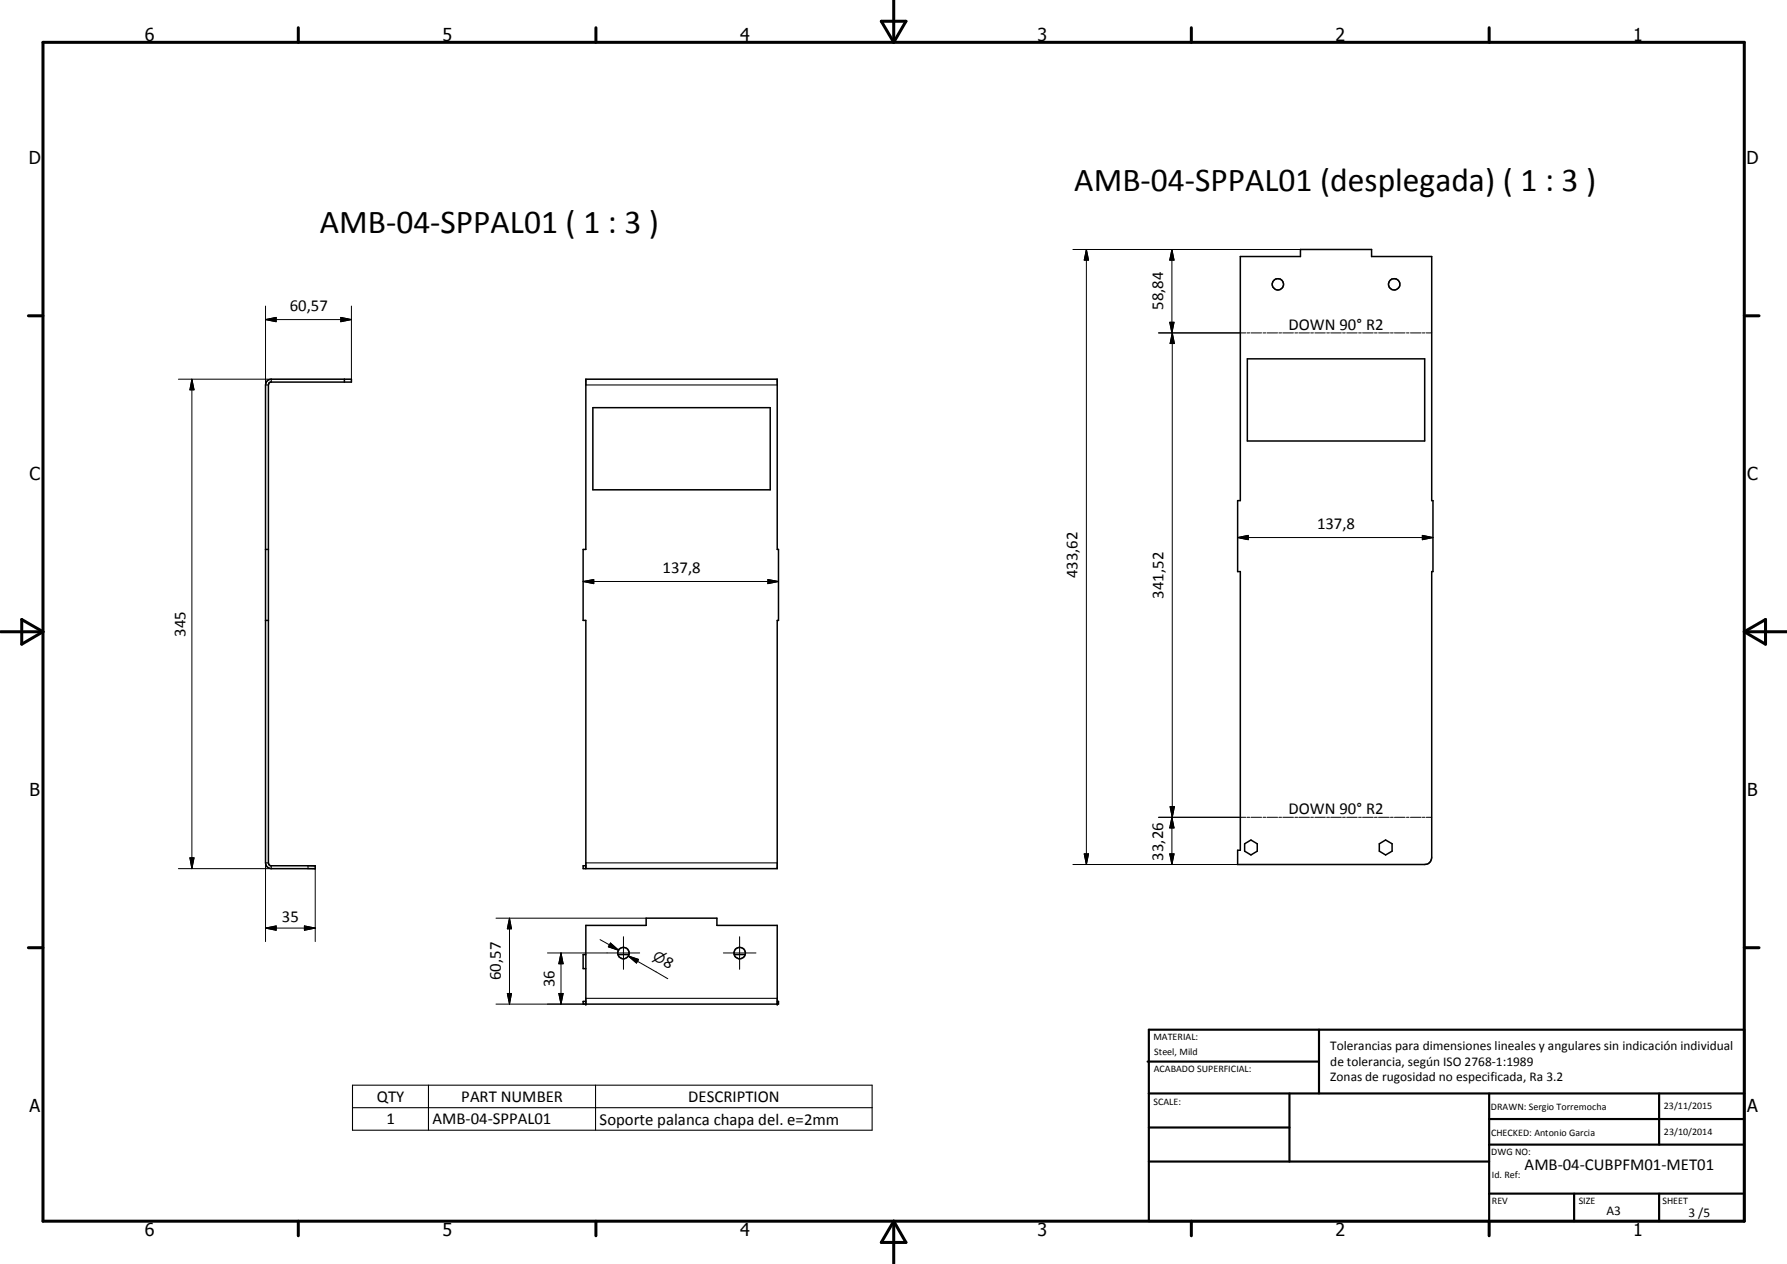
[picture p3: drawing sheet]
<svg xmlns="http://www.w3.org/2000/svg" width="420mm" height="297mm" viewBox="0 0 420 297" stroke-linecap="round" stroke-linejoin="round" font-family="sans-serif">
<g fill="none" stroke="#000" stroke-width=".35">
<path d="M291.6 60.3h14.2v-1.7h16.7v1.7h14.1v57.3h.3v16.7h-.3v67.2a1.65 1.65 0 0 1-1.6 1.7h-44v-3.4h.6v-65.5h-.6v-16.7h.6zM63 89.3l.8-.2h18.8v.7h-19l-.3 .2-.2 .5v112.3l.2 .4 .3 .3h10.5v.6h-10.3a1.37 1.37 0 0 1-1.4-1.3v-112.3l.2-.8zM81 89.1v.7M139.4 95.8h41.7v19.3h-41.7zM293.3 84.3h41.7v19.3h-41.7zM62.4 129.1h.7M62.4 145.8h.7M292.6 198.3l1.5-.9 1.5 .9v1.7l-1.5 .9-1.5-.9zM324.3 198.3l1.5-.9 1.5 .9v1.7l-1.5 .9-1.5-.9zM137.7 203.5h-.6v.6h45.6v-58.3h.3v-16.7h-.3v-40h-45v40h-.6v16.7h.6v58.3M137.7 224.3h-.6v3.3h.6M137.7 235.3h-.6v.7h45.9v-.7h-.3"/>
<path d="M137.7 236v-18.5h14.2v-1.7h16.7v1.7h14.1v18.5M145.3 224.3h2.6M172.6 224.3h2.6"/>
<circle cx="300.4" cy="66.8" r="1.34"/>
<circle cx="327.8" cy="66.8" r="1.34"/>
<circle cx="146.6" cy="224" r="1.35"/>
<circle cx="173.9" cy="224" r="1.35"/>
</g>
<path d="M62.4 90.5h.7M63.8 89.1v.7M137.7 90.5h45M62.4 202.8h.7M63.8 203.5v.6M72.4 203.5v.6M137.7 202.8h45M137.7 234.6h45M82.9 255h122.2v10.6h-122.2zM100.7 255v10.6M140 255v10.6M82.9 260.3h122.2" fill="none" stroke="#000" stroke-width=".25"/>
<g fill="none" stroke="#000" stroke-width=".24">
<path d="M252.3 58.6h53.5M255.4 58.6l.5 2.5h-1zM255.4 58.6v144.6M275.5 58.6l.5 2.5h-1zM275.5 58.6v19.6M62.4 75.1l2.5-.5v1zM62.4 75.1h20.2M62.4 71.9v18.6M80.1 74.6l2.5 .5-2.5 .5zM82.6 71.9v17.2M272.4 78.2h20.5M275 75.7h1l-.5 2.5z"/>
<path d="M275.6 78.2l.5 2.5h-1zM275.6 78.2v113.9M293.2 78.2h.6M294.1 78.2h2.5M297 78.2h.6M297.9 78.2h2.5M300.7 78.2h.6M301.6 78.2h2.5M304.4 78.2h.7M305.4 78.2h2.5M308.2 78.2h.6M309.1 78.2h2.5"/>
<path d="M311.9 78.2h.7M312.9 78.2h2.5M315.7 78.2h.6M316.6 78.2h2.5M319.4 78.2h.7M320.4 78.2h2.5M323.2 78.2h.6M324.1 78.2h2.5M326.9 78.2h.7M327.9 78.2h2.5M330.7 78.2h.6M331.6 78.2h2.5"/>
<path d="M334.4 78.2h.7M335.4 78.2h1.2M41.9 89.1h21.9M45.1 89.1l.5 2.5h-.9zM45.1 89.1v115M137.1 136.7l2.5-.5v1zM137.1 136.7h45.9M180.5 136.2l2.5 .5-2.5 .5zM291 126.3l2.5-.5v1zM291 126.3h45.9M334.4 125.8l2.5 .5-2.5 .5zM272.4 192.1h20.5"/>
<path d="M275.1 189.6h1l-.5 2.5zM275.5 192.1l.5 2.5h-1zM275.5 192.1v11.1M293.2 192.1h.6M294.1 192.1h2.5M297 192.1h.6M297.9 192.1h2.5M300.7 192.1h.6M301.6 192.1h2.5M304.4 192.1h.7M305.4 192.1h2.5M308.2 192.1h.6"/>
<path d="M309.1 192.1h2.5M311.9 192.1h.7M312.9 192.1h2.5M315.7 192.1h.6M316.6 192.1h2.5M319.4 192.1h.7M320.4 192.1h2.5M323.2 192.1h.6M324.1 192.1h2.5M326.9 192.1h.7M327.9 192.1h2.5M330.7 192.1h.6"/>
<path d="M331.6 192.1h2.5M334.4 192.1h.7M335.4 192.1h1.2M41.9 204.1h21.9M44.7 201.6h.9l-.5 2.5zM62.4 218.1l2.5-.5v1zM62.4 202.8v18.5M62.4 218.1h11.7M71.6 217.6l2.5 .5-2.5 .5zM74.1 204.1v17.2M116.6 215.8h35.3M119.8 215.8l.5 2.5h-1z"/>
<path d="M119.8 215.8v20.2M252.3 203.2h38.7M254.9 200.7h1l-.5 2.5zM275 200.7h1l-.5 2.5zM116.6 236h21.1M119.3 233.5h1l-.5 2.5zM128.7 223.9h21.7M131.4 233.5h1l-.5 2.5zM131.9 223.9l.5 2.6h-1zM131.9 223.9v12.1M141.1 220.8l4.3 2.5M143.5 221.6l1.9 1.7-2.4-.8z"/>
<path d="M146.6 220.1v7.7M147.7 224.7l2.4 .8-.5 .8zM147.7 224.7l2.2 1.2M147.7 224.7l9.3 5.3M170.1 223.9h7.6M173.9 220.1v7.7"/>
</g>
<g fill="#000">
<circle cx="137.7" cy="236" r=".18"/>
<circle cx="182.7" cy="236" r=".18"/>
</g>
<g fill="none" stroke="#000" stroke-width=".71">
<path d="M10.1 9.9h400v277.1h-400zM70.1 6.5v3.4M140.1 6.5v3.4M207.2 5h5.8l-2.9 4.9zM210.1 0v9.9M280.1 6.5v3.4M350.1 6.5v3.4M6.7 74.2h3.4M410.1 74.2h3.5M.1 148.5h10M5.1 145.6l5 2.9-5 2.9zM410.1 148.5h10"/>
<path d="M410.1 148.5l5-2.9v5.8zM6.7 222.7h3.4M410.1 222.7h3.5M70.1 287v3.4M140.1 287v3.4M210.1 287v10M210.1 287l2.9 5h-5.8zM280.1 287v3.4M350.1 287v3.4"/>
</g>
<g fill="none" stroke="#000" stroke-width=".51">
<path d="M269.8 249.5h40.3M270.1 242h140v45h-140zM270.1 257h140M303.2 257v16M310.1 242v15M350.1 257v30M390.1 257v12M270.1 265h33.1M270.1 273h80M350.1 269h60M350.1 263h60M350.1 280.5h60"/>
<path d="M370.1 280.5v6.5M390.1 280.5v6.5"/>
</g>
<g fill="#000">
<path d="M62.4 75.1l2.5-.5v1zM80.1 74.6l2.5 .5-2.5 .5zM255.4 58.6l.5 2.5h-1zM275 75.7h1l-.5 2.5zM275.5 58.6l.5 2.5h-1zM45.1 89.1l.5 2.5h-.9zM275.6 78.2l.5 2.5h-1zM137.1 136.7l2.5-.5v1zM180.5 136.2l2.5 .5-2.5 .5zM291 126.3l2.5-.5v1zM334.4 125.8l2.5 .5-2.5 .5zM275.1 189.6h1l-.5 2.5z"/>
<path d="M275.5 192.1l.5 2.5h-1zM44.7 201.6h.9l-.5 2.5zM62.4 218.1l2.5-.5v1zM71.6 217.6l2.5 .5-2.5 .5zM119.8 215.8l.5 2.5h-1zM254.9 200.7h1l-.5 2.5zM275 200.7h1l-.5 2.5zM119.3 233.5h1l-.5 2.5zM131.4 233.5h1l-.5 2.5zM131.9 223.9l.5 2.6h-1zM143.5 221.6l1.9 1.7-2.4-.8zM147.7 224.7l2.4 .8-.5 .8z"/>
</g>
<g font-size="7.9">
<text x="252.6" y="44.8">AMB-04-SPPAL01 (desplegada) ( 1 : 3 )</text>
<text x="75.2" y="54.7">AMB-04-SPPAL01 ( 1 : 3 )</text>
</g>
<g font-size="4.2">
<text x="34" y="9.6">6</text>
<text x="104" y="9.6">5</text>
<text x="174" y="9.6">4</text>
<text x="244" y="9.6">3</text>
<text x="314" y="9.6">2</text>
<text x="384" y="9.6">1</text>
<text x="6.8" y="38.7">D</text>
<text x="410.6" y="38.7">D</text>
<text x="7" y="112.9">C</text>
<text x="410.8" y="112.9">C</text>
<text x="7" y="187.1">B</text>
<text x="410.8" y="187.1">B</text>
<text x="7" y="261.4">A</text>
<text x="410.8" y="261.4">A</text>
<text x="34" y="290.4">6</text>
<text x="104" y="290.4">5</text>
<text x="174" y="290.4">4</text>
<text x="244" y="290.4">3</text>
<text x="314" y="290.4">2</text>
<text x="384" y="290.4">1</text>
</g>
<g font-size="3.9">
<text x="68.1" y="73.1">60,57</text>
<text x="273.5" y="72.9" transform="rotate(-90 273.5 72.9)">58,84</text>
<text x="303" y="77.5">DOWN 90° R2</text>
<text x="309.7" y="124.2">137,8</text>
<text x="155.8" y="134.6">137,8</text>
<text x="253.4" y="135.9" transform="rotate(-90 253.4 135.9)">433,62</text>
<text x="273.5" y="140.7" transform="rotate(-90 273.5 140.7)">341,52</text>
<text x="43.6" y="149.6" transform="rotate(-90 43.6 149.6)">345</text>
<text x="303" y="191.3">DOWN 90° R2</text>
<text x="273.5" y="202.2" transform="rotate(-90 273.5 202.2)">33,26</text>
<text x="66.3" y="216.6">35</text>
<text x="155.7" y="226.7" transform="rotate(30 155.7 226.7)">8</text>
<text x="117.7" y="230.3" transform="rotate(-90 117.7 230.3)">60,57</text>
<text x="130.4" y="232" transform="rotate(-90 130.4 232)">36</text>
<text x="88.6" y="259">QTY</text>
<text x="108.4" y="258.9">PART NUMBER</text>
<text x="161.8" y="259">DESCRIPTION</text>
<text x="90.8" y="264.2">1</text>
<text x="101.7" y="264.2">AMB-04-SPPAL01</text>
<text x="141" y="264.3">Soporte palanca chapa del. e=2mm</text>
<text x="358.5" y="275">AMB-04-CUBPFM01-MET01</text>
</g>
<text font-size="3.3" x="153.3" y="225.3" transform="rotate(30 153.3 225.3)">n</text>
<g font-size="3.1">
<text x="312.7" y="246.8">Tolerancias para dimensiones lineales y angulares sin indicación individual</text>
<text x="312.7" y="250.4">de tolerancia, según ISO 2768-1:1989</text>
<text x="312.7" y="254">Zonas de rugosidad no especificada, Ra 3.2</text>
<text x="377.7" y="285.6">A3</text>
<text x="397" y="285.9">3 /5</text>
</g>
<g font-size="2.4">
<text x="271.2" y="244.4">MATERIAL:</text>
<text x="271.3" y="252">ACABADO SUPERFICIAL:</text>
<text x="271.4" y="247.9">Steel, Mild</text>
<text x="271.2" y="259.7">SCALE:</text>
<text x="350.6" y="260.8">DRAWN: Sergio Torremocha</text>
<text x="391.2" y="260.6">23/11/2015</text>
<text x="350.6" y="267">CHECKED: Antonio Garcia</text>
<text x="391.2" y="266.7">23/10/2014</text>
<text x="350.6" y="271.4">DWG NO:</text>
<text x="350.8" y="276.9">Id. Ref:</text>
<text x="350.8" y="282.8">REV</text>
<text x="371.2" y="282.9">SIZE</text>
<text x="390.9" y="282.9">SHEET</text>
</g>
</svg>
